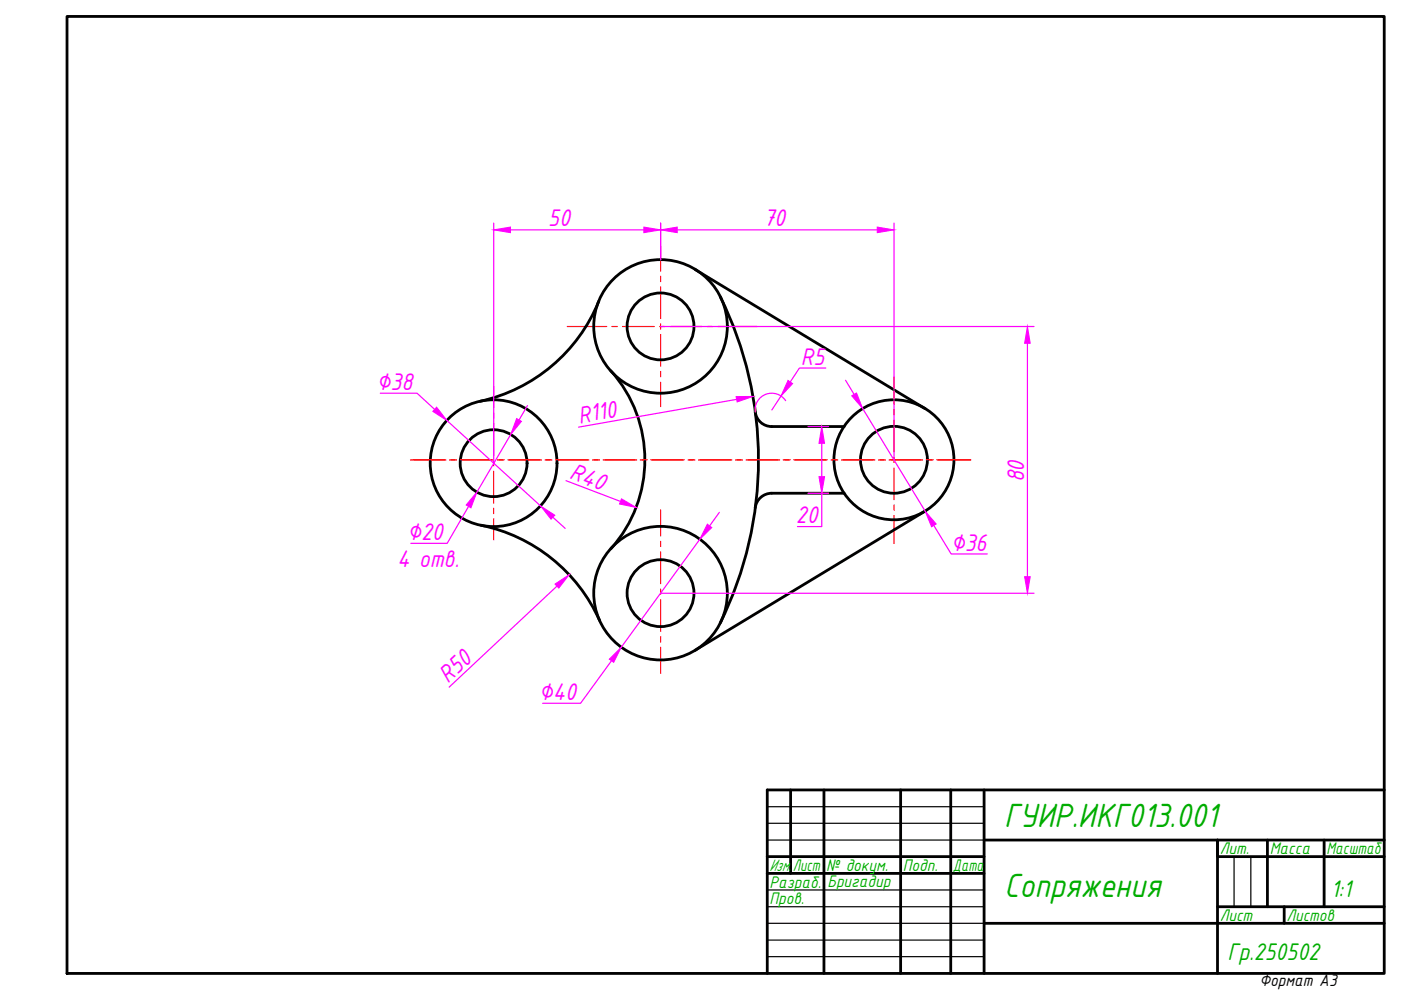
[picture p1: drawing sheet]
<svg xmlns="http://www.w3.org/2000/svg" width="297mm" height="210mm" viewBox="0 0 297 210" stroke-linecap="round" stroke-linejoin="round" font-family="sans-serif">
<!-- layer: 0 -->
<g fill="none" stroke="#000" stroke-width=".59">
<path d="M14.2 3.5h279.3v202.9h-279.3zM147.3 57.1l48.8 29.5M127 63.9a35.4 35.4 0 0 1-25.2 21.2M129.5 78.6a28.3 28.3 0 0 1 0 37.8M152.7 62.9a77.8 77.8 0 0 1 0 69.2M160.1 87.4a3.5 3.5 0 0 0 3.5 3h15.4M102 111.4a35.4 35.4 0 0 1 25.1 20.2M179 104.6h-15.4a3.5 3.5 0 0 0-3.5 3.1M196.1 108.4l-48.8 29.5M167.6 167.5v17.7M174.7 167.5v38.9M191 167.5v38.9"/>
<path d="M201.6 167.5v38.9M208.6 167.5v38.9M208.6 178.1h84.9M268.7 178.1v14.1M280.7 178.1v14.1M293.5 167.5h-130.8v38.9M162.7 181.6h45.9M162.7 185.2h45.9M208.6 195.8h84.9M258.1 192.2h35.4M272.3 192.2v3.6M293.5 181.6h-35.4v-3.5v28.3"/>
<circle cx="140" cy="69.2" r="14.2"/>
<circle cx="140" cy="69.2" r="7.1"/>
<circle cx="104.7" cy="98.2" r="13.4"/>
<circle cx="104.7" cy="98.2" r="7.1"/>
<circle cx="189.5" cy="97.5" r="12.7"/>
<circle cx="189.5" cy="97.5" r="7.1"/>
<circle cx="140" cy="125.8" r="14.2"/>
<circle cx="140" cy="125.8" r="7.1"/>
</g>
<path d="M162.7 171h45.9M162.7 174.6h45.9M162.7 178.1h45.9M162.7 188.7h45.9M162.7 192.2h45.9M162.7 199.3h45.9M162.7 195.8h45.9M261.6 181.6v10.6M265.2 181.6v10.6M162.7 202.8h45.9" fill="none" stroke="#000" stroke-width=".25"/>
<g fill="none" stroke="#f00" stroke-width=".25">
<path d="M140.1 52.3v5.2M140.1 58.6v1.1M120.3 69.2h8.3M129.7 69.2h1.2M132 69.2h6.7M139.9 69.2h1.1M140.1 60.8v6.7M140.1 68.7v1.1M140.1 70.9v6.8M140.1 78.8v1.1M142.1 69.2h6.7M149.9 69.2h1.2"/>
<path d="M152.2 69.2h8.4M189.6 79.9v5.8M87 97.5h7.6M95.3 97.5h1.5M97.6 97.5h7.1M104.7 82v4.4M104.7 87.6v1.1M104.7 89.8v6.7M104.7 97.7v1.1M104.7 99.9v6.8M105.4 97.5h1.5M107.7 97.5h7.1"/>
<path d="M115.6 97.5h1.4M117.8 97.5h7.1M125.6 97.5h1.5M127.9 97.5h7.1M135.7 97.5h1.5M138 97.5h7.1M140.1 81v5.2M145.9 97.5h1.4M148.1 97.5h7.1M155.9 97.5h1.5M158.2 97.5h7.1M166.1 97.5h1.4"/>
<path d="M168.3 97.5h7.1M176.2 97.5h1.4M178.4 97.5h7.1M186.3 97.5h1.4M188.5 97.5h7.1M189.6 86.8v1.2M189.6 89.1v6.7M189.6 97v1.1M189.6 99.2v6.7M196.4 97.5h1.5M198.6 97.5h7.2M104.7 107.8v1.1"/>
<path d="M104.7 110v4.5M140.1 108.1v5.5M140.1 114.8v1.1M140.1 117v6.8M189.6 107v1.2M189.6 109.3v5.9M140.1 124.9v1.1M140.1 127.1v6.8M140.1 135v1.1M140.1 137.2v5.6"/>
</g>
<g fill="none" stroke="#f0f" stroke-width=".25">
<path d="M104.7 47.3v50.9M108.2 48.7h28.3M140.1 47.3v7.8M143.6 48.7h42.4M189.6 47.3v50.2M140.1 69.2h79.1M175.1 78h-5.6l-2 3M217.8 72.8v49.5M80.6 83.4h7.8l3.7 3.4M94.8 89.2l19.8 18.1M108.3 92.1l-7.2 12.2M111.8 86l-1.7 3"/>
<path d="M156.2 84.7l-33.5 5.9M165.6 84l-2 2.9M166.6 84.9a3.5 3.5 0 0 0-4.2-1.3 3.5 3.5 0 0 0-2.3 3.8M171.3 90.4h4.4M174.2 94v7.1M179.3 80.6l1.8 3M182.9 86.6l13.3 21.8M99.3 107.4l-4.5 7.8h-7.7M117.2 109.7l2.6 2.3M120 101.9l11.6 4.4M148.4 114.4l-16.7 22.8M152.5 108.6l-2.1 2.9"/>
<path d="M171.3 104.6h4.4M174.2 104.6v7h-5.1M198 111.4l3.7 6h7.6M118.1 124.3l-22.9 21.4M140.1 125.8h79.1M129.7 140.1l-6.6 9h-8.1"/>
</g>
<g fill="#f0f" stroke="#f0f" stroke-width=".21">
<path d="M109.5 88.7l1.1 .6-2.3 2.8z"/>
<path d="M101.1 104.3l-1.2 3.4-1.1-.6z"/>
<path d="M114.6 107.3l3 1.9-.8 .9z"/>
<path d="M92.6 86.3l2.2 2.9-3-2z"/>
<path d="M131.8 105.8l3.1 1.8-3.6-.7z"/>
<path d="M156.1 84.1l3.6-.1-3.4 1.2z"/>
<path d="M117.7 123.8l3-2-2.2 2.9z"/>
<path d="M150 111.1l.9 .8-2.5 2.5z"/>
<path d="M131.7 137.2l-1.6 3.2-.9-.6z"/>
<path d="M180.6 83.9l1-.6 1.3 3.3z"/>
<path d="M196.2 108.4l2.3 2.7-1 .6z"/>
<path d="M174.2 90.4l.6 3.6h-1.2z"/>
<path d="M173.6 101.1h1.2l-.6 3.5z"/>
<path d="M217.2 122.3h1.2l-.6 3.5z"/>
<path d="M217.8 69.2l.6 3.6h-1.2z"/>
<path d="M104.7 48.7l3.5-.6v1.2z"/>
<path d="M136.5 48.1l3.6 .6-3.6 .6z"/>
<path d="M140.1 48.7l3.5-.6v1.2z"/>
<path d="M186 48.1l3.6 .6-3.6 .6z"/>
<path d="M167.1 80.7l.9 .6-2.4 2.7z"/>
</g>
<g font-size="7.7" fill="#00ad00">
<text x="212.9" y="175.3">ГУИР.ИКГ013.001</text>
<text x="212.9" y="190.1">Сопряжения</text>
</g>
<g font-size="5.5" fill="#f0f">
<text x="161.9" y="48">70</text>
<text x="116.2" y="48">50</text>
<text x="169.8" y="77.4">R5</text>
<text x="79.8" y="82.6">∅38</text>
<text x="122.8" y="89.8" transform="rotate(-10 122.8 89.8)">R110</text>
<text x="120.6" y="101.4" transform="rotate(21 120.6 101.4)">R40</text>
<text x="217.1" y="102.3" transform="rotate(-90 217.1 102.3)">80</text>
<text x="168.7" y="110.9">20</text>
<text x="86.3" y="114.5">∅20</text>
<text x="201.6" y="116.7">∅36</text>
<text x="84.2" y="120.2">4 отв.</text>
<text x="95" y="144.9" transform="rotate(-43 95 144.9)">R50</text>
<text x="114.2" y="148.4">∅40</text>
</g>
<g font-size="5.5" fill="#00ad00">
<text x="282.2" y="190.1">1:1</text>
<text x="260.3" y="203.6">Гр.250502</text>
</g>
<g font-size="3.8" fill="#00ad00">
<text x="163.1" y="184.7">Изм.</text>
<text x="168.1" y="184.7">Лист</text>
<text x="175.2" y="184.7">№ докум.</text>
<text x="191.4" y="184.7">Подп.</text>
<text x="202" y="184.7">Дата</text>
<text x="258.6" y="181.2">Лит.</text>
<text x="269.2" y="181.2">Масса</text>
<text x="281.2" y="181.2">Масштаб</text>
<text x="163.1" y="188.2">Разраб.</text>
<text x="163.1" y="191.7">Пров.</text>
<text x="175.4" y="188">Бригадир</text>
<text x="258.6" y="195.3">Лист</text>
<text x="272.7" y="195.3">Листов</text>
</g>
<text font-size="3.8" x="267" y="209.1">Формат А3</text>
</svg>
